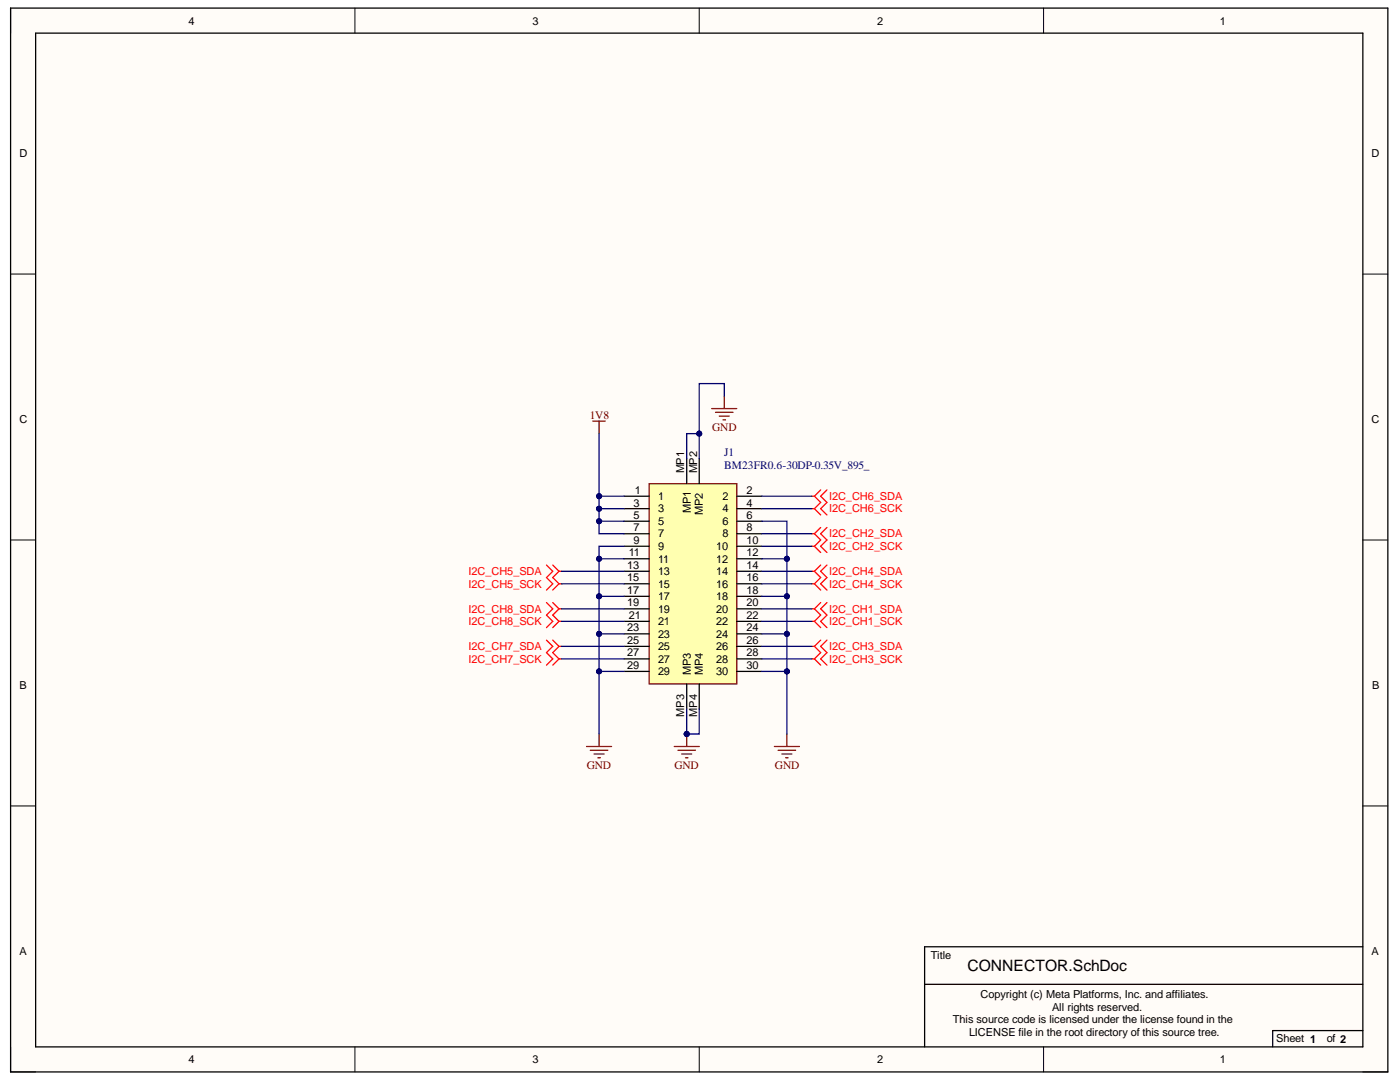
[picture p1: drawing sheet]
<svg xmlns="http://www.w3.org/2000/svg" width="279mm" height="216mm" viewBox="0 0 279 216" stroke-linecap="round" stroke-linejoin="round" font-family="sans-serif">
<g fill="#fffcf8">
<path d="M2.1 1.6h274.9v212.3h-274.9z" fill-rule="evenodd"/>
<path d="M7.1 6.6h264.9v202.3h-264.9z" fill-rule="evenodd"/>
</g>
<g fill="none" stroke="#000" stroke-width=".2">
<path d="M2.1 1.6v5M70.8 1.6v5M139.5 1.6v5M208.3 1.6v5M2.1 54.7h5M272 54.7h5M2.1 107.7h5M272 107.8h5M2.1 160.8h5M272 160.8h5M2.1 208.9v5h5M70.8 208.9v5"/>
<path d="M139.5 208.9v5M208.3 208.9v5M272 213.9h5"/>
</g>
<path d="M2.1 1.6h274.9v212.3h-274.9zM7.1 6.6h264.9v202.3h-264.9zM184.5 196.4h87.5M272 188.9h-87.5v20M272 205.6h-18v3.3" fill="none" stroke="#000" stroke-width=".25"/>
<path d="M118.3 84h2.5M119.6 84v2.5M134.6 149h4.9M135.3 149.7h3.5M136 150.5h2M136.8 151.2h.5M137.1 146.5v2.5" fill="none" stroke="#800000" stroke-width=".25"/>
<circle cx="137" cy="146.5" r=".5" fill="#000080"/>
<circle cx="137" cy="146.5" r=".5" fill="none" stroke="#000080" stroke-width=".2"/>
<path d="M144.5 79v2.5M142 81.5h5M142.8 82.3h3.5M143.5 83h2M144.3 83.8h.5" fill="none" stroke="#800000" stroke-width=".25"/>
<path d="M129.6 96.5h17.4v40h-17.4z" fill-rule="evenodd" fill="#ffffb0"/>
<path d="M129.6 96.5h17.4v40h-17.4zM117.1 149h5M117.8 149.7h3.5M118.6 150.5h2M119.3 151.2h.5M119.6 146.5v2.5M154.5 149h5M155.3 149.7h3.5M156 150.5h2M156.8 151.2h.5M157 146.5v2.5" fill="none" stroke="#800000" stroke-width=".25"/>
<g fill="none" stroke="#000" stroke-width=".25">
<path d="M124.6 99h5M137.1 91.5v5M139.5 91.5v5M147 99h5M124.6 101.5h5M124.6 104h5M124.6 106.5h5M124.6 109h5M124.6 111.5h5M124.6 114h5M124.6 116.5h5M124.6 119h5"/>
<path d="M147 101.5h5M147 104h5M147 106.5h5M147 109h5M147 111.5h5M147 114h5M147 116.5h5M147 119h5M124.6 121.5h5M124.6 124h5M124.6 126.5h5M124.6 129h5"/>
<path d="M124.6 131.5h5M124.6 134h5M137.1 136.5v5M139.5 136.5v5M147 121.5h5M147 124h5M147 126.5h5M147 129h5M147 131.5h5M147 134h5"/>
</g>
<g fill="none" stroke="#f00" stroke-width=".25">
<path d="M162 99h.5M162.5 99l1.3 1.3-1.3 1.2M163.8 97.8l-1.3 1.2M165 97.8l-1.2 1.2 1.2 1.3-1.2 1.2 1.2 1.3M109.1 112.7l1.2 1.3-1.2 1.2 1.2 1.3-1.2 1.2M110.3 112.7l1.3 1.3M111.6 114h.5M111.6 116.5h.5M111.6 116.5l-1.3 1.2M111.6 114l-1.3 1.2 1.3 1.3M162 114h.5M162 116.5h.5"/>
<path d="M162 101.5h.5M162 106.5h.5M162 109h.5M162.5 114l1.3 1.2-1.3 1.3M162.5 116.5l1.3 1.2M162.5 101.5l1.3 1.3M162.5 106.5l1.3 1.2-1.3 1.3M162.5 109l1.3 1.2M163.8 112.7l-1.3 1.3M163.8 105.3l-1.3 1.2M165 112.7l-1.2 1.3 1.2 1.2-1.2 1.3 1.2 1.2M165 105.3l-1.2 1.2 1.2 1.2-1.2 1.3 1.2 1.2"/>
<path d="M109.1 127.7l1.2 1.3-1.2 1.2 1.2 1.3-1.2 1.2M109.1 120.2l1.2 1.3-1.2 1.2 1.2 1.3-1.2 1.2M110.3 127.7l1.3 1.3M110.3 120.2l1.3 1.3M111.6 131.5l-1.3 1.2M111.6 129l-1.3 1.2 1.3 1.3M111.6 131.5h.5M111.6 129h.5M111.6 124l-1.3 1.2M111.6 121.5l-1.3 1.2 1.3 1.3M111.6 124h.5M111.6 121.5h.5"/>
<path d="M162 131.5h.5M162 129h.5M162 124h.5M162 121.5h.5M162.5 121.5l1.3 1.2-1.3 1.3M162.5 124l1.3 1.2M162.5 129l1.3 1.2-1.3 1.3M162.5 131.5l1.3 1.2M163.8 120.2l-1.3 1.3M163.8 127.7l-1.3 1.3M165 120.2l-1.2 1.3 1.2 1.2-1.2 1.3 1.2 1.2M165 127.7l-1.2 1.3 1.2 1.2-1.2 1.3 1.2 1.2"/>
</g>
<path d="M139.5 141.5v5h-2.4" fill="none" stroke="#000080" stroke-width=".25"/>
<circle cx="137" cy="146.5" r=".5" fill="#000080"/>
<circle cx="137" cy="146.5" r=".5" fill="none" stroke="#000080" stroke-width=".2"/>
<path d="M137.1 141.5v5" fill="none" stroke="#000080" stroke-width=".25"/>
<circle cx="137" cy="146.5" r=".5" fill="#000080"/>
<circle cx="137" cy="146.5" r=".5" fill="none" stroke="#000080" stroke-width=".2"/>
<path d="M139.5 86.5h-2.4v5" fill="none" stroke="#000080" stroke-width=".25"/>
<circle cx="139.5" cy="86.5" r=".5" fill="#000080"/>
<circle cx="139.5" cy="86.5" r=".5" fill="none" stroke="#000080" stroke-width=".2"/>
<path d="M119.6 86.5v12.5h5" fill="none" stroke="#000080" stroke-width=".25"/>
<circle cx="119.6" cy="99" r=".5" fill="#000080"/>
<circle cx="119.6" cy="99" r=".5" fill="none" stroke="#000080" stroke-width=".2"/>
<path d="M119.6 99v2.5h5" fill="none" stroke="#000080" stroke-width=".25"/>
<circle cx="119.6" cy="101.5" r=".5" fill="#000080"/>
<circle cx="119.6" cy="101.5" r=".5" fill="none" stroke="#000080" stroke-width=".2"/>
<circle cx="119.6" cy="99" r=".5" fill="#000080"/>
<circle cx="119.6" cy="99" r=".5" fill="none" stroke="#000080" stroke-width=".2"/>
<path d="M119.6 101.5v2.5h5" fill="none" stroke="#000080" stroke-width=".25"/>
<circle cx="119.6" cy="104" r=".5" fill="#000080"/>
<circle cx="119.6" cy="104" r=".5" fill="none" stroke="#000080" stroke-width=".2"/>
<circle cx="119.6" cy="101.5" r=".5" fill="#000080"/>
<circle cx="119.6" cy="101.5" r=".5" fill="none" stroke="#000080" stroke-width=".2"/>
<path d="M152 99h10M152 101.5h10M152 106.5h10M152 109h10M152 114h10M152 116.5h10M152 121.5h10M152 124h10M152 129h10M152 131.5h10M152 134h5" fill="none" stroke="#000080" stroke-width=".25"/>
<circle cx="157" cy="134" r=".5" fill="#000080"/>
<circle cx="157" cy="134" r=".5" fill="none" stroke="#000080" stroke-width=".2"/>
<path d="M152 126.5h5" fill="none" stroke="#000080" stroke-width=".25"/>
<circle cx="157" cy="126.5" r=".5" fill="#000080"/>
<circle cx="157" cy="126.5" r=".5" fill="none" stroke="#000080" stroke-width=".2"/>
<path d="M152 119h5" fill="none" stroke="#000080" stroke-width=".25"/>
<circle cx="157" cy="119" r=".5" fill="#000080"/>
<circle cx="157" cy="119" r=".5" fill="none" stroke="#000080" stroke-width=".2"/>
<path d="M152 111.5h5" fill="none" stroke="#000080" stroke-width=".25"/>
<circle cx="157" cy="111.5" r=".5" fill="#000080"/>
<circle cx="157" cy="111.5" r=".5" fill="none" stroke="#000080" stroke-width=".2"/>
<path d="M112.1 114h12.5M112.1 116.5h12.5M112.1 121.5h12.5M112.1 124h12.5M112.1 129h12.5M112.1 131.5h12.5M119.6 134h5" fill="none" stroke="#000080" stroke-width=".25"/>
<circle cx="119.6" cy="134" r=".5" fill="#000080"/>
<circle cx="119.6" cy="134" r=".5" fill="none" stroke="#000080" stroke-width=".2"/>
<path d="M119.6 126.5h5" fill="none" stroke="#000080" stroke-width=".25"/>
<circle cx="119.6" cy="126.5" r=".5" fill="#000080"/>
<circle cx="119.6" cy="126.5" r=".5" fill="none" stroke="#000080" stroke-width=".2"/>
<path d="M119.6 119h5" fill="none" stroke="#000080" stroke-width=".25"/>
<circle cx="119.6" cy="119" r=".5" fill="#000080"/>
<circle cx="119.6" cy="119" r=".5" fill="none" stroke="#000080" stroke-width=".2"/>
<path d="M119.6 111.5h5" fill="none" stroke="#000080" stroke-width=".25"/>
<circle cx="119.6" cy="111.5" r=".5" fill="#000080"/>
<circle cx="119.6" cy="111.5" r=".5" fill="none" stroke="#000080" stroke-width=".2"/>
<path d="M119.6 104v2.5h5" fill="none" stroke="#000080" stroke-width=".25"/>
<circle cx="119.6" cy="104" r=".5" fill="#000080"/>
<circle cx="119.6" cy="104" r=".5" fill="none" stroke="#000080" stroke-width=".2"/>
<path d="M152 104h5v42.5" fill="none" stroke="#000080" stroke-width=".25"/>
<circle cx="157" cy="111.5" r=".5" fill="#000080"/>
<circle cx="157" cy="111.5" r=".5" fill="none" stroke="#000080" stroke-width=".2"/>
<circle cx="157" cy="119" r=".5" fill="#000080"/>
<circle cx="157" cy="119" r=".5" fill="none" stroke="#000080" stroke-width=".2"/>
<circle cx="157" cy="126.5" r=".5" fill="#000080"/>
<circle cx="157" cy="126.5" r=".5" fill="none" stroke="#000080" stroke-width=".2"/>
<circle cx="157" cy="134" r=".5" fill="#000080"/>
<circle cx="157" cy="134" r=".5" fill="none" stroke="#000080" stroke-width=".2"/>
<path d="M144.5 79v-2.5h-5v15" fill="none" stroke="#000080" stroke-width=".25"/>
<circle cx="139.5" cy="86.5" r=".5" fill="#000080"/>
<circle cx="139.5" cy="86.5" r=".5" fill="none" stroke="#000080" stroke-width=".2"/>
<path d="M124.6 109h-5v37.5" fill="none" stroke="#000080" stroke-width=".25"/>
<circle cx="119.6" cy="111.5" r=".5" fill="#000080"/>
<circle cx="119.6" cy="111.5" r=".5" fill="none" stroke="#000080" stroke-width=".2"/>
<circle cx="119.6" cy="119" r=".5" fill="#000080"/>
<circle cx="119.6" cy="119" r=".5" fill="none" stroke="#000080" stroke-width=".2"/>
<circle cx="119.6" cy="126.5" r=".5" fill="#000080"/>
<circle cx="119.6" cy="126.5" r=".5" fill="none" stroke="#000080" stroke-width=".2"/>
<circle cx="119.6" cy="134" r=".5" fill="#000080"/>
<circle cx="119.6" cy="134" r=".5" fill="none" stroke="#000080" stroke-width=".2"/>
<text font-size="3.1" x="193.1" y="193.8">CONNECTOR.SchDoc</text>
<g font-size="2.3" fill="#800000">
<text x="117.7" y="83.6">1V8</text>
<text x="142.2" y="86">GND</text>
<text x="117.1" y="153.5">GND</text>
<text x="134.6" y="153.5">GND</text>
<text x="154.7" y="153.5">GND</text>
</g>
<g font-size="2.3" fill="#000080">
<text x="144.5" y="91">J1</text>
<text x="144.5" y="93.5">BM23FR0.6-30DP-0.35V_895_</text>
</g>
<g font-size="2.2">
<text x="37.6" y="4.9">4</text>
<text x="106.3" y="4.9">3</text>
<text x="175" y="4.9">2</text>
<text x="243.5" y="4.9">1</text>
<text x="3.9" y="31.4">D</text>
<text x="273.7" y="31.4">D</text>
<text x="3.9" y="84.5">C</text>
<text x="273.7" y="84.5">C</text>
<text x="136.6" y="94.5" transform="rotate(-90 136.6 94.5)">MP1</text>
<text x="139.1" y="94.5" transform="rotate(-90 139.1 94.5)">MP2</text>
<text x="126.4" y="101.1">3</text>
<text x="126.7" y="98.5">1</text>
<text x="131.3" y="99.8">1</text>
<text x="144.2" y="99.8">2</text>
<text x="149" y="98.5">2</text>
<text x="149" y="101.1">4</text>
<text x="126.4" y="103.5">5</text>
<text x="126.4" y="106.1">7</text>
<text x="131.3" y="102.2">3</text>
<text x="131.3" y="104.8">5</text>
<text x="131.3" y="107.2">7</text>
<text x="137.8" y="102.4" transform="rotate(-90 137.8 102.4)">MP1</text>
<text x="140.3" y="102.8" transform="rotate(-90 140.3 102.8)">MP2</text>
<text x="144.2" y="102.2">4</text>
<text x="144.2" y="104.8">6</text>
<text x="144.2" y="107.2">8</text>
<text x="149" y="103.5">6</text>
<text x="149" y="106.1">8</text>
<text x="125.2" y="113.5">13</text>
<text x="125.5" y="111">11</text>
<text x="126.4" y="108.5">9</text>
<text x="131.3" y="109.8">9</text>
<text x="131.3" y="112.3">11</text>
<text x="142.9" y="109.8">10</text>
<text x="142.9" y="112.3">12</text>
<text x="149" y="108.5">10</text>
<text x="149" y="111">12</text>
<text x="149" y="113.5">14</text>
<text x="125.2" y="116">15</text>
<text x="125.2" y="118.5">17</text>
<text x="131.3" y="114.8">13</text>
<text x="131.3" y="117.3">15</text>
<text x="131.3" y="119.7">17</text>
<text x="142.9" y="114.8">14</text>
<text x="142.9" y="117.3">16</text>
<text x="142.9" y="119.7">18</text>
<text x="149" y="116">16</text>
<text x="149" y="118.5">18</text>
<text x="125.2" y="121">19</text>
<text x="125.2" y="126">23</text>
<text x="125.5" y="123.5">21</text>
<text x="131.3" y="122.3">19</text>
<text x="131.3" y="124.7">21</text>
<text x="142.9" y="122.3">20</text>
<text x="142.9" y="124.7">22</text>
<text x="149" y="121">20</text>
<text x="149" y="123.5">22</text>
<text x="149" y="126">24</text>
<text x="125.2" y="128.5">25</text>
<text x="125.2" y="131">27</text>
<text x="131.3" y="127.3">23</text>
<text x="131.3" y="129.7">25</text>
<text x="142.9" y="127.3">24</text>
<text x="142.9" y="129.7">26</text>
<text x="149" y="128.5">26</text>
<text x="149" y="131">28</text>
<text x="3.9" y="137.6">B</text>
<text x="125.2" y="133.5">29</text>
<text x="131.3" y="132.3">27</text>
<text x="131.3" y="134.7">29</text>
<text x="137.8" y="134.7" transform="rotate(-90 137.8 134.7)">MP3</text>
<text x="140.3" y="134.7" transform="rotate(-90 140.3 134.7)">MP4</text>
<text x="142.9" y="132.3">28</text>
<text x="142.9" y="134.7">30</text>
<text x="149" y="133.5">30</text>
<text x="273.8" y="137.6">B</text>
<text x="136.6" y="143" transform="rotate(-90 136.6 143)">MP3</text>
<text x="139.1" y="143" transform="rotate(-90 139.1 143)">MP4</text>
<text x="3.9" y="190.7">A</text>
<text x="185.8" y="191.4">Title</text>
<text x="273.7" y="190.7">A</text>
<text x="195.7" y="199.2">Copyright (c) Meta Platforms, Inc. and affiliates.</text>
<text x="210" y="201.6">All rights reserved.</text>
<text x="190.2" y="204.2">This source code is licensed under the license found in the</text>
<text x="193.4" y="206.6">LICENSE file in the root directory of this source tree.</text>
<text x="254.7" y="207.9">Sheet 1</text>
<text x="264.8" y="207.9">of 2</text>
<text x="37.6" y="212.1">4</text>
<text x="106.3" y="212.1">3</text>
<text x="175" y="212.1">2</text>
<text x="243.5" y="212.1">1</text>
</g>
<g font-size="2.2" fill="#f00">
<text x="165.5" y="99.8">I2C_CH6_SDA</text>
<text x="165.5" y="102.2">I2C_CH6_SCK</text>
<text x="165.5" y="107.2">I2C_CH2_SDA</text>
<text x="165.5" y="109.8">I2C_CH2_SCK</text>
<text x="93.5" y="117.3">I2C_CH5_SCK</text>
<text x="93.5" y="114.8">I2C_CH5_SDA</text>
<text x="165.5" y="114.8">I2C_CH4_SDA</text>
<text x="165.5" y="117.3">I2C_CH4_SCK</text>
<text x="93.5" y="124.7">I2C_CH8_SCK</text>
<text x="93.5" y="122.3">I2C_CH8_SDA</text>
<text x="165.5" y="122.3">I2C_CH1_SDA</text>
<text x="165.5" y="124.7">I2C_CH1_SCK</text>
<text x="93.5" y="129.7">I2C_CH7_SDA</text>
<text x="165.5" y="129.7">I2C_CH3_SDA</text>
<text x="93.5" y="132.3">I2C_CH7_SCK</text>
<text x="165.5" y="132.3">I2C_CH3_SCK</text>
</g>
</svg>
